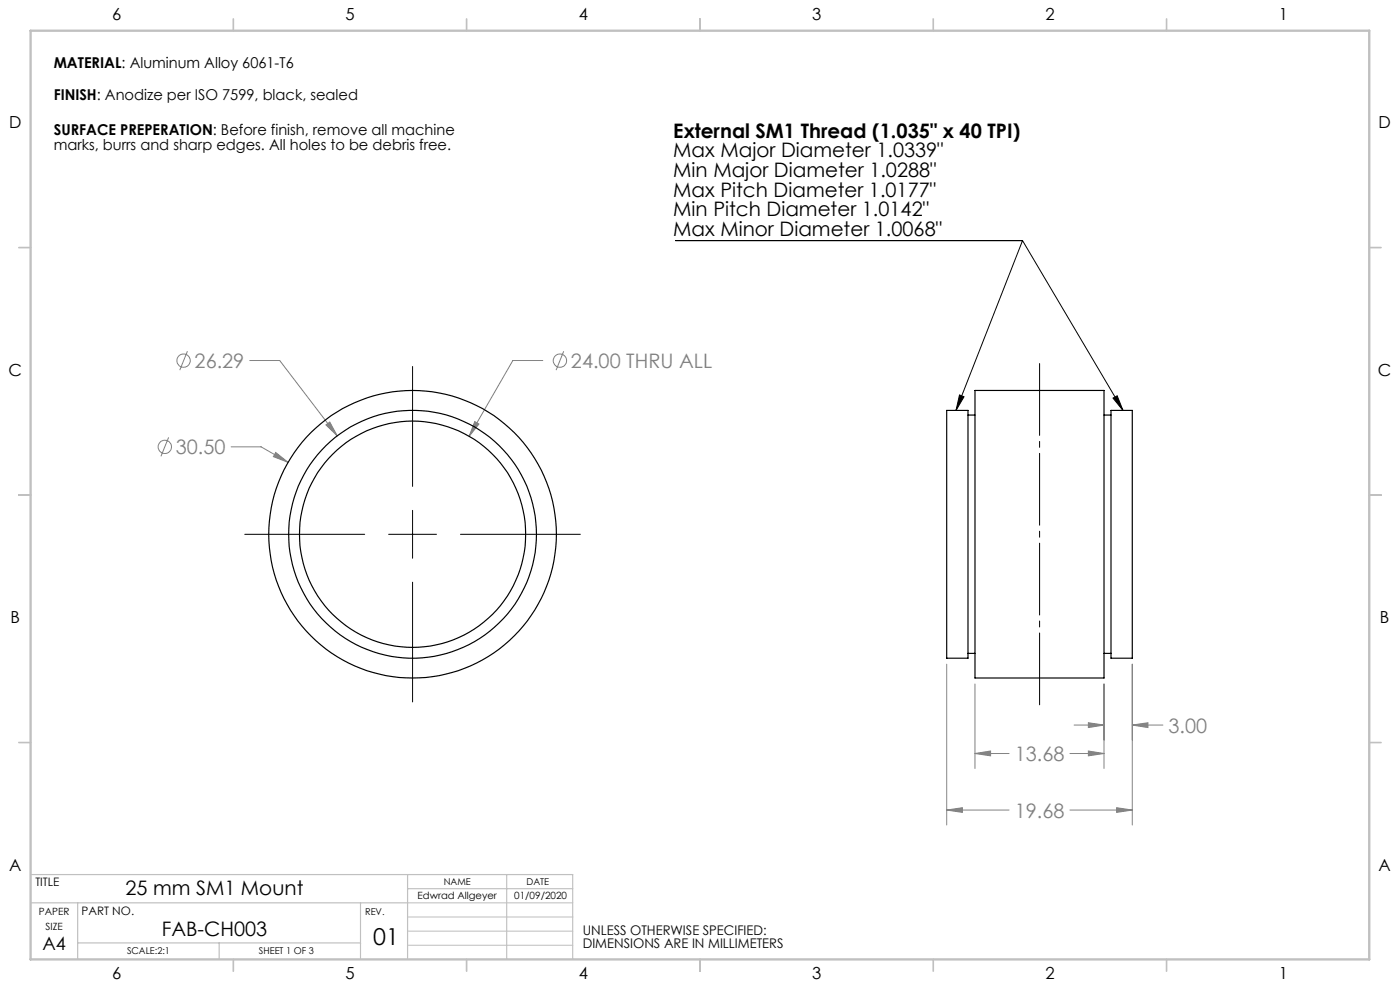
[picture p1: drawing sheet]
<svg xmlns="http://www.w3.org/2000/svg" width="297mm" height="210mm" viewBox="0 0 297 210" stroke-linecap="round" stroke-linejoin="round" font-family="sans-serif">
<g fill="none" stroke="#808080" stroke-width=".21">
<path d="M39.8 74.5l-1.7 4M53 76.5h6.3l12.2 16M115.1 76.5h-6.3l-9.3 16.1M119.6 74.5l-1.6 4M35.8 92.8l-1.7 4M49 94.8h6.4l5.7 3.3M58.5 96l2.6 2.1-3.1-1.2zM69.1 90.1l.9-.6 1.5 3zM100.7 89.4l.9 .5-2.1 2.7zM200.8 140.9v34.1M206.8 159.8l3.3-.5v1zM206.8 145.1v17.9"/>
<path d="M206.8 159.8h7.3M227 159.8h7.2M227.9 153.8h6.3M230.9 159.3l3.3 .5-3.3 .5zM230.9 153.3l3.3 .5-3.3 .5zM234.2 145.1v17.9M240.2 153.8l3.3-.5v1zM240.2 140.9v34.1M240.2 153.8h6.5M200.8 171.8l3.4-.5v1zM200.8 171.8h13.3M227 171.8h13.2"/>
<path d="M236.9 171.3l3.3 .5-3.3 .5z"/>
<circle cx="38.9" cy="76.5" r="1.42"/>
<circle cx="118.8" cy="76.5" r="1.42"/>
<circle cx="35" cy="94.8" r="1.41"/>
</g>
<path d="M143.3 51h73.6M216.9 51l-14.1 36.1M216.9 51l21.3 36.1M87.5 77.7v25.5M203.6 83.8l.9 .4-1.7 2.9zM236.1 84.4l.9-.4 1.2 3.1zM51.9 113.3h25.5M82.4 113.3h10.2M87.5 108.3v10.1M97.7 113.3h25.4M87.5 123.5v25.4" fill="none" stroke="#000" stroke-width=".21"/>
<path d="M220.5 150.2v-73.7" fill="none" stroke="#000" stroke-width=".21" stroke-dasharray="15.2 1.3 1.3 1.3" stroke-dashoffset="-.7"/>
<path d="M86.5 191.5h35M86.5 194.5h35M86.5 197.5h35M86.5 200.5h35" fill="none" stroke="#c0c0c0" stroke-width=".21"/>
<path d="M6.5 191.5h80M6.5 185.5h115v18M16.5 191.5v12M76.5 191.5v12M86.5 185.5v18M86.5 188.5h35M107.5 185.5v18M16.5 200h60M46.5 200v3.5" fill="none" stroke="#c0c0c0" stroke-width=".25"/>
<g fill="none" stroke="#c0c0c0" stroke-width=".35">
<path d="M49.5 4v2.5M99 4v2.5M148.5 4v2.5M198 4v2.5M247.5 4v2.5M4 52.5h2.5M290.5 52.5h2.5M4 105h2.5M290.5 105h2.5M4 157.5h2.5M290.5 157.5h2.5M49.5 203.5v2.5"/>
<path d="M99 203.5v2.5M148.5 203.5v2.5M198 203.5v2.5M247.5 203.5v2.5"/>
</g>
<path d="M6.5 6.5h284v197h-284z" fill="none" stroke="#c0c0c0" stroke-width=".5"/>
<path d="M203.6 83.8l.9 .4-1.7 2.9zM236.1 84.4l.9-.4 1.2 3.1z" fill="#000"/>
<path d="M200.8 171.8l3.4-.5v1zM236.9 171.3l3.3 .5-3.3 .5zM206.8 159.8l3.3-.5v1zM230.9 159.3l3.3 .5-3.3 .5zM230.9 153.3l3.3 .5-3.3 .5zM240.2 153.8l3.3-.5v1zM58.5 96l-.5 .9 3.1 1.2zM69.1 90.1l2.4 2.4-1.5-3zM100.7 89.4l-1.2 3.2 2.1-2.7z" fill="#808080"/>
<g fill="none" stroke="#000" stroke-width=".25">
<path d="M200.8 87.1h4.6v52.5h-4.6zM205.4 88h1.4M206.8 82.8h27.4v61h-27.4zM234.2 88h1.5M235.7 87.1h4.5v52.5h-4.5zM205.4 138.6h1.4M234.2 138.6h1.5"/>
<circle cx="87.5" cy="113.3" r="26.3"/>
<circle cx="87.5" cy="113.3" r="24"/>
<circle cx="87.5" cy="113.3" r="30.5"/>
</g>
<text font-size="4.9" x="79.2" y="200.4">01</text>
<g font-size="4.2">
<text x="142.8" y="29.2">External SM1 Thread (1.035&quot; x 40 TPI)</text>
<text x="142.8" y="33.4">Max Major Diameter 1.0339&quot;</text>
<text x="142.8" y="37.6">Min Major Diameter 1.0288&quot;</text>
<text x="142.8" y="41.7">Max Pitch Diameter 1.0177&quot;</text>
<text x="142.8" y="45.9">Min Pitch Diameter 1.0142&quot;</text>
<text x="142.8" y="50.1">Max Minor Diameter 1.0068&quot;</text>
<text x="26.6" y="189.9">25 mm SM1 Mount</text>
<text x="34.3" y="198.6">FAB-CH003</text>
</g>
<g font-size="4.2" fill="#808080">
<text x="41.3" y="78">26.29</text>
<text x="121.1" y="78">24.00 THRU ALL</text>
<text x="37.3" y="96.3">30.50</text>
<text x="247.9" y="155.4">3.00</text>
<text x="215.3" y="161.4">13.68</text>
<text x="215.3" y="173.4">19.68</text>
</g>
<text font-size="3.9" x="9" y="201.5">A4</text>
<g font-size="3.5">
<text x="23.8" y="4.2">6</text>
<text x="73.3" y="4.2">5</text>
<text x="122.8" y="4.2">4</text>
<text x="172.3" y="4.2">3</text>
<text x="221.8" y="4.2">2</text>
<text x="271.3" y="4.2">1</text>
<text x="1.9" y="27.2">D</text>
<text x="292.4" y="27.2">D</text>
<text x="1.8" y="79.7">C</text>
<text x="292.3" y="79.7">C</text>
<text x="2.2" y="132.2">B</text>
<text x="292.7" y="132.2">B</text>
<text x="1.9" y="184.7">A</text>
<text x="292.4" y="184.7">A</text>
<text x="23.8" y="207.7">6</text>
<text x="73.3" y="207.7">5</text>
<text x="122.8" y="207.7">4</text>
<text x="172.3" y="207.7">3</text>
<text x="221.8" y="207.7">2</text>
<text x="271.3" y="207.7">1</text>
</g>
<g font-size="3.2">
<text x="11.4" y="14.4">MATERIAL: Aluminum Alloy 6061-T6</text>
<text x="11.4" y="21.3">FINISH: Anodize per ISO 7599, black, sealed</text>
<text x="11.4" y="28.6">SURFACE PREPERATION: Before finish, remove all machine</text>
<text x="11.4" y="31.8">marks, burrs and sharp edges. All holes to be debris free.</text>
</g>
<g font-size="2.8">
<text x="123.6" y="198.4">UNLESS OTHERWISE SPECIFIED:</text>
<text x="123.6" y="201.2">DIMENSIONS ARE IN MILLIMETERS</text>
</g>
<g font-size="2.5">
<text x="7.5" y="188">TITLE</text>
<text x="17.3" y="194">PART NO.</text>
</g>
<g font-size="2.1">
<text x="88.6" y="190.6">Edwrad Allgeyer</text>
<text x="109.1" y="190.6">01/09/2020</text>
<text x="8.3" y="194.2">PAPER</text>
<text x="9.7" y="197.3">SIZE</text>
</g>
<g font-size="2">
<text x="94.1" y="187.7">NAME</text>
<text x="111.7" y="187.7">DATE</text>
<text x="77.5" y="194.1">REV.</text>
<text x="26.9" y="202.3">SCALE:2:1</text>
<text x="54.9" y="202.3">SHEET 1 OF 3</text>
</g>
</svg>
